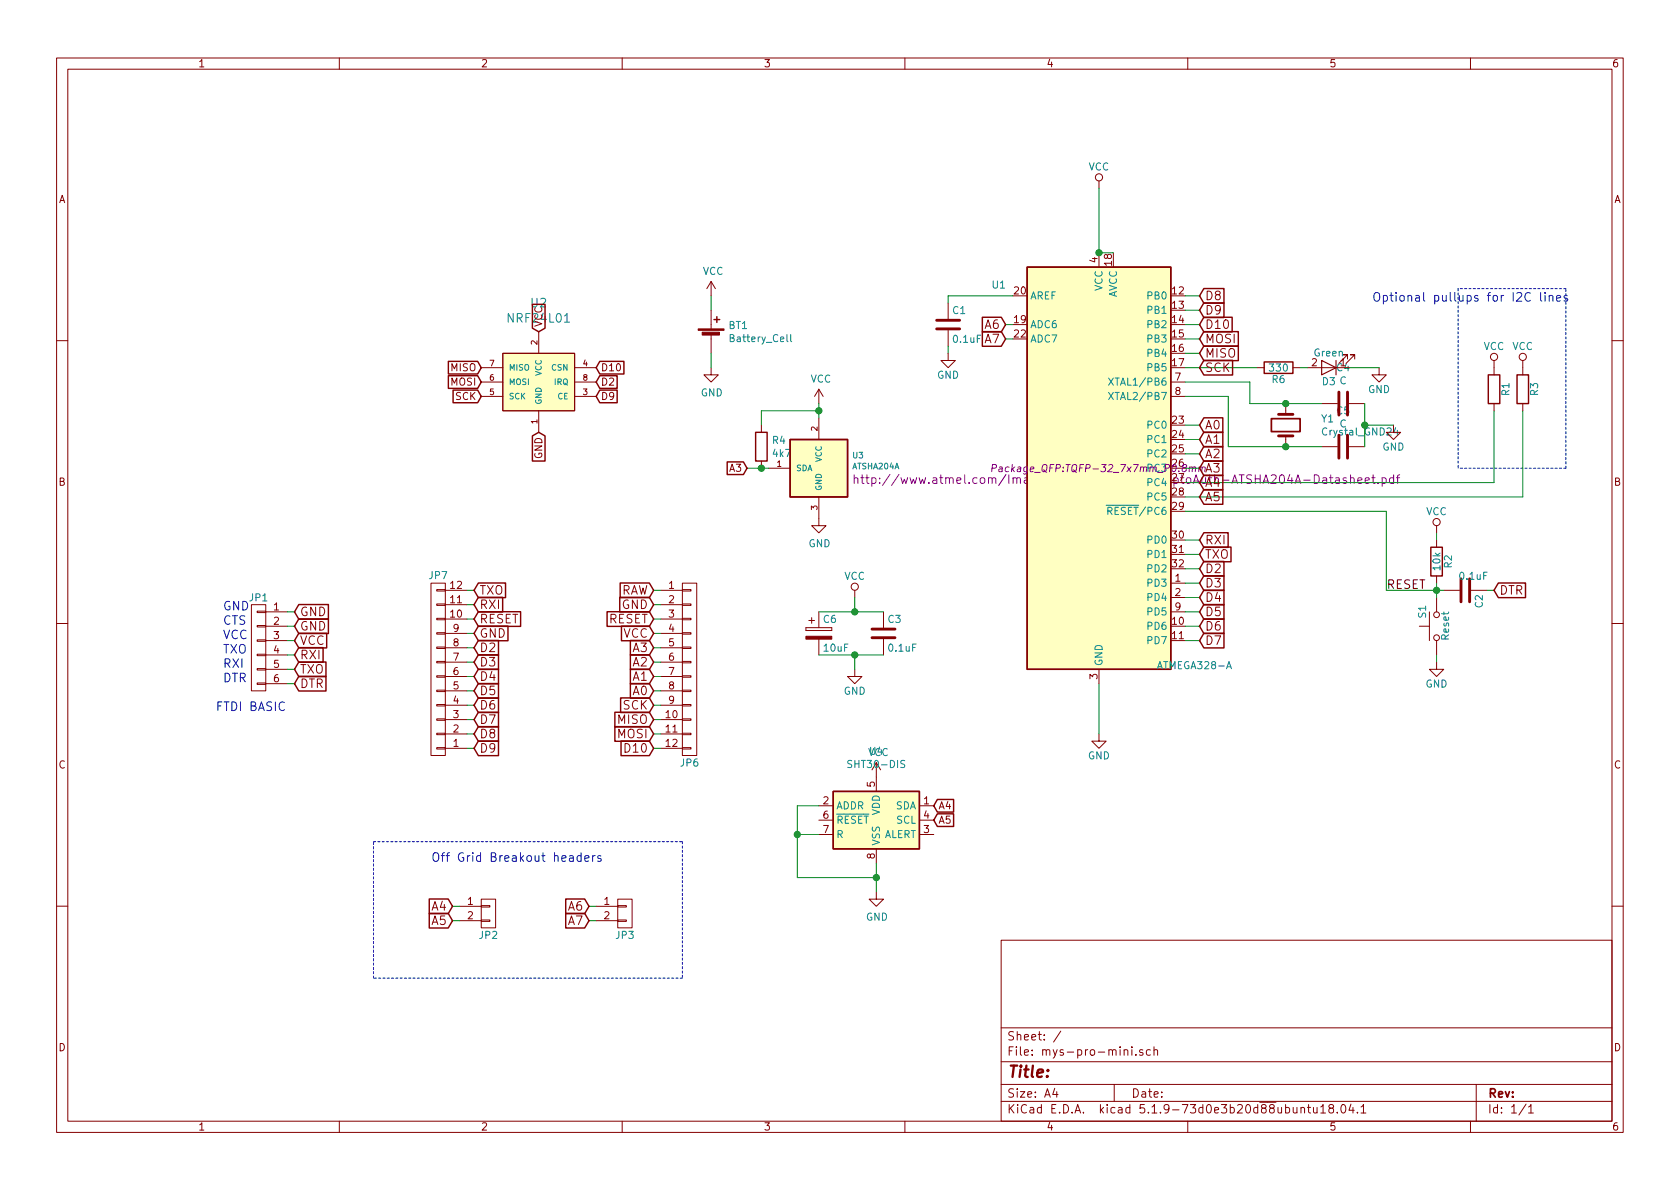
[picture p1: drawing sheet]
EESchema Schematic File Version 4
EELAYER 30 0
EELAYER END
$Descr A4 11693 8268
encoding utf-8
Sheet 1 1
Title ""
Date ""
Rev ""
Comp ""
Comment1 ""
Comment2 ""
Comment3 ""
Comment4 ""
$EndDescr
$Comp
L mys-pro-mini-rescue:CONN_01X12-conn-arduino-pro-mini-rescue JP7
U 1 1
P 3050 4650
F 0 "JP7" H 3050 4000 50  0000 C CNN
F 1 "CONN_01X12" V 3150 4650 50  0001 C CNN
F 2 "Connector_PinHeader_2.54mm:PinHeader_1x12_P2.54mm_Vertical" H 3050 4650 50  0001 C CNN
F 3 "" H 3050 4650 50  0000 C CNN
	1    3050 4650
	-1   0    0    1   
$EndComp
$Comp
L mys-pro-mini-rescue:CONN_01X12-conn-arduino-pro-mini-rescue JP6
U 1 1
P 4800 4650
F 0 "JP6" H 4800 4000 50  0000 C CNN
F 1 "CONN_01X12" V 4900 4650 50  0001 C CNN
F 2 "Connector_PinHeader_2.54mm:PinHeader_1x12_P2.54mm_Vertical" H 4800 4650 50  0001 C CNN
F 3 "" H 4800 4650 50  0000 C CNN
	1    4800 4650
	1    0    0    -1  
$EndComp
$Comp
L mys-pro-mini-rescue:CONN_01X06-conn-arduino-pro-mini-rescue JP1
U 1 1
P 1800 4500
F 0 "JP1" H 1800 4850 50  0000 C CNN
F 1 "CONN_01X06" V 1900 4500 50  0001 C CNN
F 2 "Connector_PinHeader_2.54mm:PinHeader_1x06_P2.54mm_Horizontal" H 1800 4500 50  0001 C CNN
F 3 "" H 1800 4500 50  0000 C CNN
	1    1800 4500
	-1   0    0    -1  
$EndComp
$Comp
L mys-pro-mini-rescue:CONN_01X02-conn-arduino-pro-mini-rescue JP2
U 1 1
P 3400 6350
F 0 "JP2" H 3400 6200 50  0000 C CNN
F 1 "CONN_01X02" V 3500 6350 50  0001 C CNN
F 2 "Connector_PinHeader_2.54mm:PinHeader_1x02_P2.54mm_Vertical" H 3400 6350 50  0001 C CNN
F 3 "" H 3400 6350 50  0000 C CNN
	1    3400 6350
	1    0    0    -1  
$EndComp
$Comp
L mys-pro-mini-rescue:CONN_01X02-conn-arduino-pro-mini-rescue JP3
U 1 1
P 4350 6350
F 0 "JP3" H 4350 6200 50  0000 C CNN
F 1 "CONN_01X02" V 4450 6350 50  0001 C CNN
F 2 "Connector_PinHeader_2.54mm:PinHeader_1x02_P2.54mm_Vertical" H 4350 6350 50  0001 C CNN
F 3 "" H 4350 6350 50  0000 C CNN
	1    4350 6350
	1    0    0    -1  
$EndComp
$Comp
L MCU_Microchip_ATmega:ATmega328P-AU U1
U 1 1
P 7650 3250
F 0 "U1" H 6900 4500 50  0000 L BNN
F 1 "ATMEGA328-A" H 8050 1850 50  0000 L BNN
F 2 "Package_QFP:TQFP-32_7x7mm_P0.8mm" H 7650 3250 50  0000 C CIN
F 3 "" H 7650 3250 50  0000 C CNN
F 4 "C14877" H 7650 3250 50  0001 C CNN "LCSC"
	1    7650 3250
	1    0    0    -1  
$EndComp
$Comp
L mys-pro-mini-rescue:C-device-arduino-pro-mini-rescue C1
U 1 1
P 6600 2250
F 0 "C1" H 6625 2350 50  0000 L CNN
F 1 "0.1uF" H 6625 2150 50  0000 L CNN
F 2 "Capacitor_SMD:C_0603_1608Metric" H 6638 2100 50  0001 C CNN
F 3 "" H 6600 2250 50  0000 C CNN
F 4 "C14663" H 6600 2250 50  0001 C CNN "LCSC"
	1    6600 2250
	1    0    0    -1  
$EndComp
$Comp
L mys-pro-mini-rescue:C-device-arduino-pro-mini-rescue C2
U 1 1
P 10200 4100
F 0 "C2" H 10225 4200 50  0000 L CNN
F 1 "0.1uF" V 10100 4050 50  0000 L CNN
F 2 "Capacitor_SMD:C_0603_1608Metric" H 10238 3950 50  0001 C CNN
F 3 "" H 10200 4100 50  0000 C CNN
F 4 "C14663" H 10200 4100 50  0001 C CNN "LCSC"
	1    10200 4100
	0    1    1    0   
$EndComp
$Comp
L mys-pro-mini-rescue:C-device-arduino-pro-mini-rescue C3
U 1 1
P 6150 4400
F 0 "C3" H 6175 4500 50  0000 L CNN
F 1 "0.1uF" H 6175 4300 50  0000 L CNN
F 2 "Capacitor_SMD:C_0603_1608Metric" H 6188 4250 50  0001 C CNN
F 3 "" H 6150 4400 50  0000 C CNN
F 4 "C14663" H 6150 4400 50  0001 C CNN "LCSC"
	1    6150 4400
	1    0    0    -1  
$EndComp
$Comp
L mys-pro-mini-rescue:R-device-arduino-pro-mini-rescue R2
U 1 1
P 10000 3900
F 0 "R2" V 10080 3900 50  0000 C CNN
F 1 "10k" V 10000 3900 50  0000 C CNN
F 2 "Resistor_SMD:R_0603_1608Metric" V 9930 3900 50  0001 C CNN
F 3 "" H 10000 3900 50  0000 C CNN
F 4 "C25804" V 10000 3900 50  0001 C CNN "LCSC"
	1    10000 3900
	1    0    0    -1  
$EndComp
$Comp
L mys-pro-mini-rescue:R-device-arduino-pro-mini-rescue R1
U 1 1
P 10400 2700
F 0 "R1" V 10480 2700 50  0000 C CNN
F 1 "4k7" V 10400 2700 50  0001 C CNN
F 2 "Resistor_SMD:R_0603_1608Metric" V 10330 2700 50  0001 C CNN
F 3 "" H 10400 2700 50  0000 C CNN
F 4 "C23162" V 10400 2700 50  0001 C CNN "LCSC"
	1    10400 2700
	1    0    0    -1  
$EndComp
$Comp
L mys-pro-mini-rescue:R-device-arduino-pro-mini-rescue R3
U 1 1
P 10600 2700
F 0 "R3" V 10680 2700 50  0000 C CNN
F 1 "4k7" V 10600 2700 50  0001 C CNN
F 2 "Resistor_SMD:R_0603_1608Metric" V 10530 2700 50  0001 C CNN
F 3 "" H 10600 2700 50  0000 C CNN
F 4 "C23162" V 10600 2700 50  0001 C CNN "LCSC"
	1    10600 2700
	1    0    0    -1  
$EndComp
$Comp
L mys-pro-mini-rescue:R-device-arduino-pro-mini-rescue R6
U 1 1
P 8900 2550
F 0 "R6" V 8980 2550 50  0000 C CNN
F 1 "330" V 8900 2550 50  0000 C CNN
F 2 "Resistor_SMD:R_0603_1608Metric" V 8830 2550 50  0001 C CNN
F 3 "" H 8900 2550 50  0000 C CNN
F 4 "C23138" V 8900 2550 50  0001 C CNN "LCSC"
	1    8900 2550
	0    1    1    0   
$EndComp
$Comp
L mys-pro-mini-rescue:LED-device-arduino-pro-mini-rescue D3
U 1 1
P 9250 2550
F 0 "D3" H 9250 2650 50  0000 C CNN
F 1 "Green" H 9250 2450 50  0000 C CNN
F 2 "LED_SMD:LED_0603_1608Metric" H 9250 2550 50  0001 C CNN
F 3 "" H 9250 2550 50  0000 C CNN
F 4 "C72043" H 9250 2550 50  0001 C CNN "LCSC"
	1    9250 2550
	-1   0    0    1   
$EndComp
$Comp
L mys-pro-mini-rescue:GND-power1-arduino-pro-mini-rescue #PWR01
U 1 1
P 7650 5100
F 0 "#PWR01" H 7650 4850 50  0001 C CNN
F 1 "GND" H 7650 4950 50  0000 C CNN
F 2 "" H 7650 5100 50  0000 C CNN
F 3 "" H 7650 5100 50  0000 C CNN
	1    7650 5100
	1    0    0    -1  
$EndComp
$Comp
L mys-pro-mini-rescue:GND-power1-arduino-pro-mini-rescue #PWR02
U 1 1
P 6600 2450
F 0 "#PWR02" H 6600 2200 50  0001 C CNN
F 1 "GND" H 6600 2300 50  0000 C CNN
F 2 "" H 6600 2450 50  0000 C CNN
F 3 "" H 6600 2450 50  0000 C CNN
	1    6600 2450
	1    0    0    -1  
$EndComp
$Comp
L mys-pro-mini-rescue:GND-power1-arduino-pro-mini-rescue #PWR03
U 1 1
P 9700 2950
F 0 "#PWR03" H 9700 2700 50  0001 C CNN
F 1 "GND" H 9700 2800 50  0000 C CNN
F 2 "" H 9700 2950 50  0000 C CNN
F 3 "" H 9700 2950 50  0000 C CNN
	1    9700 2950
	1    0    0    -1  
$EndComp
$Comp
L mys-pro-mini-rescue:GND-power1-arduino-pro-mini-rescue #PWR04
U 1 1
P 5950 4650
F 0 "#PWR04" H 5950 4400 50  0001 C CNN
F 1 "GND" H 5950 4500 50  0000 C CNN
F 2 "" H 5950 4650 50  0000 C CNN
F 3 "" H 5950 4650 50  0000 C CNN
	1    5950 4650
	1    0    0    -1  
$EndComp
$Comp
L mys-pro-mini-rescue:GND-power1-arduino-pro-mini-rescue #PWR05
U 1 1
P 9600 2550
F 0 "#PWR05" H 9600 2300 50  0001 C CNN
F 1 "GND" H 9600 2400 50  0000 C CNN
F 2 "" H 9600 2550 50  0000 C CNN
F 3 "" H 9600 2550 50  0000 C CNN
	1    9600 2550
	1    0    0    -1  
$EndComp
$Comp
L mys-pro-mini-rescue:GND-power1-arduino-pro-mini-rescue #PWR08
U 1 1
P 10000 4600
F 0 "#PWR08" H 10000 4350 50  0001 C CNN
F 1 "GND" H 10000 4450 50  0000 C CNN
F 2 "" H 10000 4600 50  0000 C CNN
F 3 "" H 10000 4600 50  0000 C CNN
	1    10000 4600
	1    0    0    -1  
$EndComp
$Comp
L mys-pro-mini-rescue:SW_Push-switches-arduino-pro-mini-rescue S1
U 1 1
P 10000 4350
F 0 "S1" H 10050 4450 50  0000 L CNN
F 1 "Reset" H 10000 4290 50  0000 C CNN
F 2 "Button_Switch_SMD:SW_SPST_B3U-1000P" H 10000 4550 50  0001 C CNN
F 3 "" H 10000 4550 50  0000 C CNN
F 4 "C720477" H 10000 4350 50  0001 C CNN "LCSC"
	1    10000 4350
	0    -1   -1   0   
$EndComp
$Comp
L mys-pro-mini-rescue:VCC-power1-arduino-pro-mini-rescue #PWR012
U 1 1
P 7650 1300
F 0 "#PWR012" H 7650 1150 50  0001 C CNN
F 1 "VCC" H 7650 1450 50  0000 C CNN
F 2 "" H 7650 1300 50  0000 C CNN
F 3 "" H 7650 1300 50  0000 C CNN
	1    7650 1300
	1    0    0    -1  
$EndComp
$Comp
L mys-pro-mini-rescue:VCC-power1-arduino-pro-mini-rescue #PWR013
U 1 1
P 10000 3700
F 0 "#PWR013" H 10000 3550 50  0001 C CNN
F 1 "VCC" H 10000 3850 50  0000 C CNN
F 2 "" H 10000 3700 50  0000 C CNN
F 3 "" H 10000 3700 50  0000 C CNN
	1    10000 3700
	1    0    0    -1  
$EndComp
Text GLabel 10400 4100 2    60   Input ~ 0
DTR
$Comp
L mys-pro-mini-rescue:VCC-power1-arduino-pro-mini-rescue #PWR014
U 1 1
P 5950 4150
F 0 "#PWR014" H 5950 4000 50  0001 C CNN
F 1 "VCC" H 5950 4300 50  0000 C CNN
F 2 "" H 5950 4150 50  0000 C CNN
F 3 "" H 5950 4150 50  0000 C CNN
	1    5950 4150
	1    0    0    -1  
$EndComp
$Comp
L mys-pro-mini-rescue:VCC-power1-arduino-pro-mini-rescue #PWR015
U 1 1
P 10600 2550
F 0 "#PWR015" H 10600 2400 50  0001 C CNN
F 1 "VCC" H 10600 2700 50  0000 C CNN
F 2 "" H 10600 2550 50  0000 C CNN
F 3 "" H 10600 2550 50  0000 C CNN
	1    10600 2550
	1    0    0    -1  
$EndComp
$Comp
L mys-pro-mini-rescue:VCC-power1-arduino-pro-mini-rescue #PWR016
U 1 1
P 10400 2550
F 0 "#PWR016" H 10400 2400 50  0001 C CNN
F 1 "VCC" H 10400 2700 50  0000 C CNN
F 2 "" H 10400 2550 50  0000 C CNN
F 3 "" H 10400 2550 50  0000 C CNN
	1    10400 2550
	1    0    0    -1  
$EndComp
Text Notes 9550 2100 0    60   ~ 0
Optional pullups for I2C lines
Text GLabel 8350 2950 2    60   Input ~ 0
A0
Text GLabel 8350 3050 2    60   Input ~ 0
A1
Text GLabel 8350 3150 2    60   Input ~ 0
A2
Text GLabel 8350 3250 2    60   Input ~ 0
A3
Text GLabel 7000 2250 0    60   Input ~ 0
A6
Text GLabel 7000 2350 0    60   Input ~ 0
A7
Text GLabel 8350 3750 2    60   Input ~ 0
RXI
Text GLabel 8350 3850 2    60   Input ~ 0
TXO
Text GLabel 8350 3950 2    60   Input ~ 0
D2
Text GLabel 8350 4050 2    60   Input ~ 0
D3
Text GLabel 8350 4150 2    60   Input ~ 0
D4
Text GLabel 8350 4250 2    60   Input ~ 0
D5
Text GLabel 8350 4350 2    60   Input ~ 0
D6
Text GLabel 8350 4450 2    60   Input ~ 0
D7
Text GLabel 8350 2050 2    60   Input ~ 0
D8
Text GLabel 8350 2150 2    60   Input ~ 0
D9
Text GLabel 8350 2250 2    60   Input ~ 0
D10
Text GLabel 8350 2350 2    60   Input ~ 0
MOSI
Text GLabel 8350 2450 2    60   Input ~ 0
MISO
Text GLabel 8350 2550 2    60   Input ~ 0
SCK
Text GLabel 4550 4500 0    60   Input ~ 0
A3
Text GLabel 3300 4200 2    60   Input ~ 0
RXI
Text GLabel 3300 4100 2    60   Input ~ 0
TXO
Text GLabel 3300 4500 2    60   Input ~ 0
D2
Text GLabel 3300 4600 2    60   Input ~ 0
D3
Text GLabel 3300 4700 2    60   Input ~ 0
D4
Text GLabel 3300 4800 2    60   Input ~ 0
D5
Text GLabel 3300 4900 2    60   Input ~ 0
D6
Text GLabel 3300 5000 2    60   Input ~ 0
D7
Text GLabel 3300 5100 2    60   Input ~ 0
D8
Text GLabel 3300 5200 2    60   Input ~ 0
D9
Text GLabel 4550 5200 0    60   Input ~ 0
D10
Text GLabel 4550 5100 0    60   Input ~ 0
MOSI
Text GLabel 4550 5000 0    60   Input ~ 0
MISO
Text GLabel 4550 4900 0    60   Input ~ 0
SCK
Text GLabel 3300 4300 2    60   Input ~ 0
RESET
Text Label 9650 4100 0    60   ~ 0
RESET
Text GLabel 3300 4400 2    60   Input ~ 0
GND
Text GLabel 4550 4200 0    60   Input ~ 0
GND
Text GLabel 4550 4100 0    60   Input ~ 0
RAW
Text GLabel 4550 4300 0    60   Input ~ 0
RESET
Text GLabel 4550 4400 0    60   Input ~ 0
VCC
Text GLabel 4550 4600 0    60   Input ~ 0
A2
Text GLabel 4550 4700 0    60   Input ~ 0
A1
Text GLabel 4550 4800 0    60   Input ~ 0
A0
Text GLabel 3150 6300 0    60   Input ~ 0
A4
Text GLabel 3150 6400 0    60   Input ~ 0
A5
Text GLabel 4100 6300 0    60   Input ~ 0
A6
Text GLabel 4100 6400 0    60   Input ~ 0
A7
Text GLabel 2050 4250 2    60   Input ~ 0
GND
Text GLabel 2050 4350 2    60   Input ~ 0
GND
Text GLabel 2050 4450 2    60   Input ~ 0
VCC
Text GLabel 2050 4550 2    60   Input ~ 0
RXI
Text GLabel 2050 4650 2    60   Input ~ 0
TXO
Text GLabel 2050 4750 2    60   Input ~ 0
DTR
Text Notes 1550 4250 0    60   ~ 0
GND
Text Notes 1550 4350 0    60   ~ 0
CTS
Text Notes 1550 4450 0    60   ~ 0
VCC
Text Notes 1550 4550 0    60   ~ 0
TXO
Text Notes 1550 4650 0    60   ~ 0
RXI
Text Notes 1550 4750 0    60   ~ 0
DTR
Text Notes 1500 4950 0    60   ~ 0
FTDI BASIC
Text Notes 3000 6000 0    60   ~ 0
Off Grid Breakout headers
Wire Wire Line
	7050 2050 6600 2050
Wire Wire Line
	6600 2050 6600 2100
Wire Wire Line
	6600 2400 6600 2450
Wire Wire Line
	10000 4050 10000 4100
Connection ~ 10000 4100
Wire Wire Line
	10000 4550 10000 4600
Wire Wire Line
	10000 3700 10000 3750
Wire Wire Line
	10350 4100 10400 4100
Wire Wire Line
	9650 4100 10000 4100
Wire Notes Line
	10900 3250 10150 3250
Wire Notes Line
	10900 3250 10900 2000
Wire Notes Line
	10900 2000 10150 2000
Wire Notes Line
	10150 2000 10150 3250
Wire Wire Line
	7000 2250 7050 2250
Wire Wire Line
	7000 2350 7050 2350
Wire Wire Line
	8550 3100 8550 2750
Wire Wire Line
	8550 2750 8250 2750
Wire Wire Line
	8700 2650 8700 2800
Wire Wire Line
	8700 2650 8250 2650
Wire Wire Line
	9050 2550 9100 2550
Wire Wire Line
	9400 2550 9600 2550
Wire Wire Line
	3300 4100 3250 4100
Wire Wire Line
	3250 4200 3300 4200
Wire Wire Line
	3300 4300 3250 4300
Wire Wire Line
	3250 4400 3300 4400
Wire Wire Line
	3300 4500 3250 4500
Wire Wire Line
	3250 4600 3300 4600
Wire Wire Line
	3300 4700 3250 4700
Wire Wire Line
	3250 4800 3300 4800
Wire Wire Line
	3250 4900 3300 4900
Wire Wire Line
	3300 5000 3250 5000
Wire Wire Line
	3250 5100 3300 5100
Wire Wire Line
	3300 5200 3250 5200
Wire Wire Line
	4550 4100 4600 4100
Wire Wire Line
	4550 4200 4600 4200
Wire Wire Line
	4550 4300 4600 4300
Wire Wire Line
	4550 4400 4600 4400
Wire Wire Line
	4550 4500 4600 4500
Wire Wire Line
	4550 4600 4600 4600
Wire Wire Line
	4550 4700 4600 4700
Wire Wire Line
	4550 4800 4600 4800
Wire Wire Line
	4550 4900 4600 4900
Wire Wire Line
	4550 5000 4600 5000
Wire Wire Line
	4550 5100 4600 5100
Wire Wire Line
	4550 5200 4600 5200
Wire Wire Line
	4100 6300 4150 6300
Wire Wire Line
	4150 6400 4100 6400
Wire Wire Line
	2000 4250 2050 4250
Wire Wire Line
	2000 4350 2050 4350
Wire Wire Line
	2000 4450 2050 4450
Wire Wire Line
	2000 4550 2050 4550
Wire Wire Line
	2000 4650 2050 4650
Wire Wire Line
	2000 4750 2050 4750
Wire Notes Line
	4750 6800 2600 6800
Wire Notes Line
	2600 6800 2600 5850
Wire Notes Line
	2600 5850 4750 5850
Wire Notes Line
	4750 5850 4750 6800
Wire Wire Line
	3200 6400 3150 6400
Wire Wire Line
	3150 6300 3200 6300
Text GLabel 8350 3350 2    60   Input ~ 0
A4
Text GLabel 8350 3450 2    60   Input ~ 0
A5
Wire Wire Line
	10000 4100 10000 4150
Wire Wire Line
	10000 4100 10050 4100
Wire Wire Line
	8250 2050 8350 2050
Wire Wire Line
	8350 2150 8250 2150
Wire Wire Line
	8350 2250 8250 2250
Wire Wire Line
	8350 2350 8250 2350
Wire Wire Line
	8350 2450 8250 2450
Wire Wire Line
	8350 2950 8250 2950
Wire Wire Line
	8250 3050 8350 3050
Wire Wire Line
	8350 3150 8250 3150
Wire Wire Line
	8350 3250 8250 3250
Wire Wire Line
	8250 2550 8750 2550
Wire Wire Line
	8250 3350 10400 3350
Wire Wire Line
	10400 3350 10400 2850
Wire Wire Line
	8250 3450 10600 3450
Wire Wire Line
	10600 3450 10600 2850
Wire Wire Line
	8250 3550 9650 3550
Wire Wire Line
	9650 3550 9650 4100
Wire Wire Line
	8250 3750 8350 3750
Wire Wire Line
	8250 3850 8350 3850
Wire Wire Line
	8250 3950 8350 3950
Wire Wire Line
	8250 4050 8350 4050
Wire Wire Line
	8250 4150 8350 4150
Wire Wire Line
	8250 4250 8350 4250
Wire Wire Line
	8250 4450 8350 4450
Wire Wire Line
	8250 4350 8350 4350
Wire Wire Line
	7650 1300 7650 1750
Wire Wire Line
	7750 1750 7650 1750
Connection ~ 7650 1750
Wire Wire Line
	7650 4750 7650 5100
$Comp
L mys-pro-mini-rescue:C-device-arduino-pro-mini-rescue C4
U 1 1
P 9350 2800
F 0 "C4" V 9098 2800 50  0000 C CNN
F 1 "C" V 9189 2800 50  0000 C CNN
F 2 "Capacitor_SMD:C_0402_1005Metric" H 9388 2650 50  0001 C CNN
F 3 "" H 9350 2800 50  0001 C CNN
F 4 "C1555" V 9350 2800 50  0001 C CNN "LCSC"
	1    9350 2800
	0    1    1    0   
$EndComp
$Comp
L mys-pro-mini-rescue:C-device-arduino-pro-mini-rescue C5
U 1 1
P 9350 3100
F 0 "C5" V 9098 3100 50  0000 C CNN
F 1 "C" V 9189 3100 50  0000 C CNN
F 2 "Capacitor_SMD:C_0402_1005Metric" H 9388 2950 50  0001 C CNN
F 3 "" H 9350 3100 50  0001 C CNN
F 4 "C1555" V 9350 3100 50  0001 C CNN "LCSC"
	1    9350 3100
	0    1    1    0   
$EndComp
Wire Wire Line
	9500 2800 9500 2950
Wire Wire Line
	9700 2950 9500 2950
Connection ~ 9500 2950
Wire Wire Line
	9500 2950 9500 3100
$Comp
L mys-pro-mini-rescue:Battery_Cell-device-arduino-pro-mini-rescue BT1
U 1 1
P 4950 2350
F 0 "BT1" H 5068 2446 50  0000 L CNN
F 1 "Battery_Cell" H 5068 2355 50  0000 L CNN
F 2 "Battery:BatteryHolder_ComfortableElectronic_CH273-2450_1x2450" V 4950 2410 50  0001 C CNN
F 3 "" V 4950 2410 50  0001 C CNN
	1    4950 2350
	1    0    0    -1  
$EndComp
$Comp
L power:VCC #PWR0101
U 1 1
P 4950 2050
F 0 "#PWR0101" H 4950 1900 50  0001 C CNN
F 1 "VCC" H 4965 2223 50  0000 C CNN
F 2 "" H 4950 2050 50  0001 C CNN
F 3 "" H 4950 2050 50  0001 C CNN
	1    4950 2050
	1    0    0    -1  
$EndComp
$Comp
L power:GND #PWR0102
U 1 1
P 4950 2550
F 0 "#PWR0102" H 4950 2300 50  0001 C CNN
F 1 "GND" H 4955 2377 50  0000 C CNN
F 2 "" H 4950 2550 50  0001 C CNN
F 3 "" H 4950 2550 50  0001 C CNN
	1    4950 2550
	1    0    0    -1  
$EndComp
Wire Wire Line
	4950 2050 4950 2150
Wire Wire Line
	4950 2450 4950 2550
$Comp
L mys-pro-mini-rescue:NRF24L01-mysensors_radios U2
U 1 1
P 3750 2650
F 0 "U2" H 3750 3203 60  0000 C CNN
F 1 "NRF24L01" H 3750 3097 60  0000 C CNN
F 2 "mysensors_radios:NRF24L01-SMD" H 3750 2500 60  0001 C CNN
F 3 "" H 3750 2500 60  0000 C CNN
	1    3750 2650
	1    0    0    -1  
$EndComp
$Comp
L mys-pro-mini-rescue:ATSHA204A-mysensors_security U3
U 1 1
P 5900 3250
F 0 "U3" H 5930 3341 40  0000 L CNN
F 1 "ATSHA204A" H 5930 3265 40  0000 L CNN
F 2 "Package_TO_SOT_SMD:SOT-23" H 5650 3250 30  0001 C CIN
F 3 "http://www.atmel.com/Images/Atmel-8885-CryptoAuth-ATSHA204A-Datasheet.pdf" H 5930 3174 60  0000 L CNN
F 4 "C34377" H 5900 3250 50  0001 C CNN "LCSC"
	1    5900 3250
	1    0    0    -1  
$EndComp
$Comp
L power:VCC #PWR0103
U 1 1
P 5700 2800
F 0 "#PWR0103" H 5700 2650 50  0001 C CNN
F 1 "VCC" H 5715 2973 50  0000 C CNN
F 2 "" H 5700 2800 50  0001 C CNN
F 3 "" H 5700 2800 50  0001 C CNN
	1    5700 2800
	1    0    0    -1  
$EndComp
$Comp
L power:GND #PWR0104
U 1 1
P 5700 3600
F 0 "#PWR0104" H 5700 3350 50  0001 C CNN
F 1 "GND" H 5705 3427 50  0000 C CNN
F 2 "" H 5700 3600 50  0001 C CNN
F 3 "" H 5700 3600 50  0001 C CNN
	1    5700 3600
	1    0    0    -1  
$EndComp
Text GLabel 5200 3250 0    50   Input ~ 0
A3
Wire Wire Line
	5200 3250 5300 3250
$Comp
L mys-pro-mini-rescue:R-device-arduino-pro-mini-rescue R4
U 1 1
P 5300 3100
F 0 "R4" H 5370 3146 50  0000 L CNN
F 1 "4k7" H 5370 3055 50  0000 L CNN
F 2 "Resistor_SMD:R_0603_1608Metric" V 5230 3100 50  0001 C CNN
F 3 "" H 5300 3100 50  0001 C CNN
F 4 "C23162" H 5300 3100 50  0001 C CNN "LCSC"
	1    5300 3100
	1    0    0    -1  
$EndComp
Connection ~ 5300 3250
Wire Wire Line
	5300 3250 5350 3250
Wire Wire Line
	5700 2900 5700 2850
Wire Wire Line
	5300 2950 5300 2850
Wire Wire Line
	5300 2850 5700 2850
Connection ~ 5700 2850
Wire Wire Line
	5700 2850 5700 2800
Text GLabel 4150 2650 2    50   Input ~ 0
D2
Text GLabel 3350 2550 0    50   Input ~ 0
MISO
Text GLabel 3350 2650 0    50   Input ~ 0
MOSI
Text GLabel 3350 2750 0    50   Input ~ 0
SCK
Text GLabel 3750 3000 3    50   Input ~ 0
GND
Text GLabel 3750 2300 1    50   Input ~ 0
VCC
Text GLabel 4150 2750 2    50   Input ~ 0
D9
Text GLabel 4150 2550 2    50   Input ~ 0
D10
$Comp
L Sensor_Humidity:SHT30-DIS U4
U 1 1
P 6100 5700
F 0 "U4" H 6100 6181 50  0000 C CNN
F 1 "SHT30-DIS" H 6100 6090 50  0000 C CNN
F 2 "Sensor_Humidity:Sensirion_DFN-8-1EP_2.5x2.5mm_P0.5mm_EP1.1x1.7mm" H 6100 5750 50  0001 C CNN
F 3 "https://www.sensirion.com/fileadmin/user_upload/customers/sensirion/Dokumente/2_Humidity_Sensors/Datasheets/Sensirion_Humidity_Sensors_SHT3x_Datasheet_digital.pdf" H 6100 5750 50  0001 C CNN
F 4 "C80862" H 6100 5700 50  0001 C CNN "LCSC"
	1    6100 5700
	1    0    0    -1  
$EndComp
Wire Wire Line
	8700 2800 8950 2800
Wire Wire Line
	8550 3100 8950 3100
$Comp
L mys-pro-mini-rescue:Crystal-device-arduino-pro-mini-rescue Y1
U 1 1
P 8950 2950
F 0 "Y1" V 8904 3194 50  0000 L CNN
F 1 "Crystal_GND24" V 8995 3194 50  0000 L CNN
F 2 "Crystal:Crystal_SMD_5032-2Pin_5.0x3.2mm" H 8950 2950 50  0001 C CNN
F 3 "~" H 8950 2950 50  0001 C CNN
F 4 "C115962" H 8950 2950 50  0001 C CNN "LCSC"
	1    8950 2950
	0    1    1    0   
$EndComp
Connection ~ 8950 2800
Wire Wire Line
	8950 2800 9200 2800
Connection ~ 8950 3100
Wire Wire Line
	8950 3100 9200 3100
$Comp
L power:VCC #PWR0107
U 1 1
P 6100 5400
F 0 "#PWR0107" H 6100 5250 50  0001 C CNN
F 1 "VCC" H 6115 5573 50  0000 C CNN
F 2 "" H 6100 5400 50  0001 C CNN
F 3 "" H 6100 5400 50  0001 C CNN
	1    6100 5400
	1    0    0    -1  
$EndComp
$Comp
L power:GND #PWR0108
U 1 1
P 6100 6200
F 0 "#PWR0108" H 6100 5950 50  0001 C CNN
F 1 "GND" H 6105 6027 50  0000 C CNN
F 2 "" H 6100 6200 50  0001 C CNN
F 3 "" H 6100 6200 50  0001 C CNN
	1    6100 6200
	1    0    0    -1  
$EndComp
Text GLabel 6500 5600 2    50   Input ~ 0
A4
Text GLabel 6500 5700 2    50   Input ~ 0
A5
Wire Wire Line
	5700 5600 5550 5600
Wire Wire Line
	5550 5600 5550 5800
Wire Wire Line
	5550 6100 6100 6100
Wire Wire Line
	6100 6100 6100 6000
Wire Wire Line
	6100 6200 6100 6100
Connection ~ 6100 6100
$Comp
L mys-pro-mini-rescue:CP-device-arduino-pro-mini-rescue C6
U 1 1
P 5700 4400
F 0 "C6" H 5725 4500 50  0000 L CNN
F 1 "10uF" H 5725 4300 50  0000 L CNN
F 2 "Capacitor_Tantalum_SMD:CP_EIA-3216-18_Kemet-A" H 5738 4250 50  0001 C CNN
F 3 "" H 5700 4400 50  0000 C CNN
F 4 "C7171" H 5700 4400 50  0001 C CNN "LCSC"
	1    5700 4400
	1    0    0    -1  
$EndComp
Wire Wire Line
	5700 4250 5950 4250
Wire Wire Line
	5950 4150 5950 4250
Connection ~ 5950 4250
Wire Wire Line
	5950 4250 6150 4250
Wire Wire Line
	5700 4550 5950 4550
Wire Wire Line
	5950 4650 5950 4550
Connection ~ 5950 4550
Wire Wire Line
	5950 4550 6150 4550
Wire Wire Line
	5700 5800 5550 5800
Connection ~ 5550 5800
Wire Wire Line
	5550 5800 5550 6100
$EndSCHEMATC
